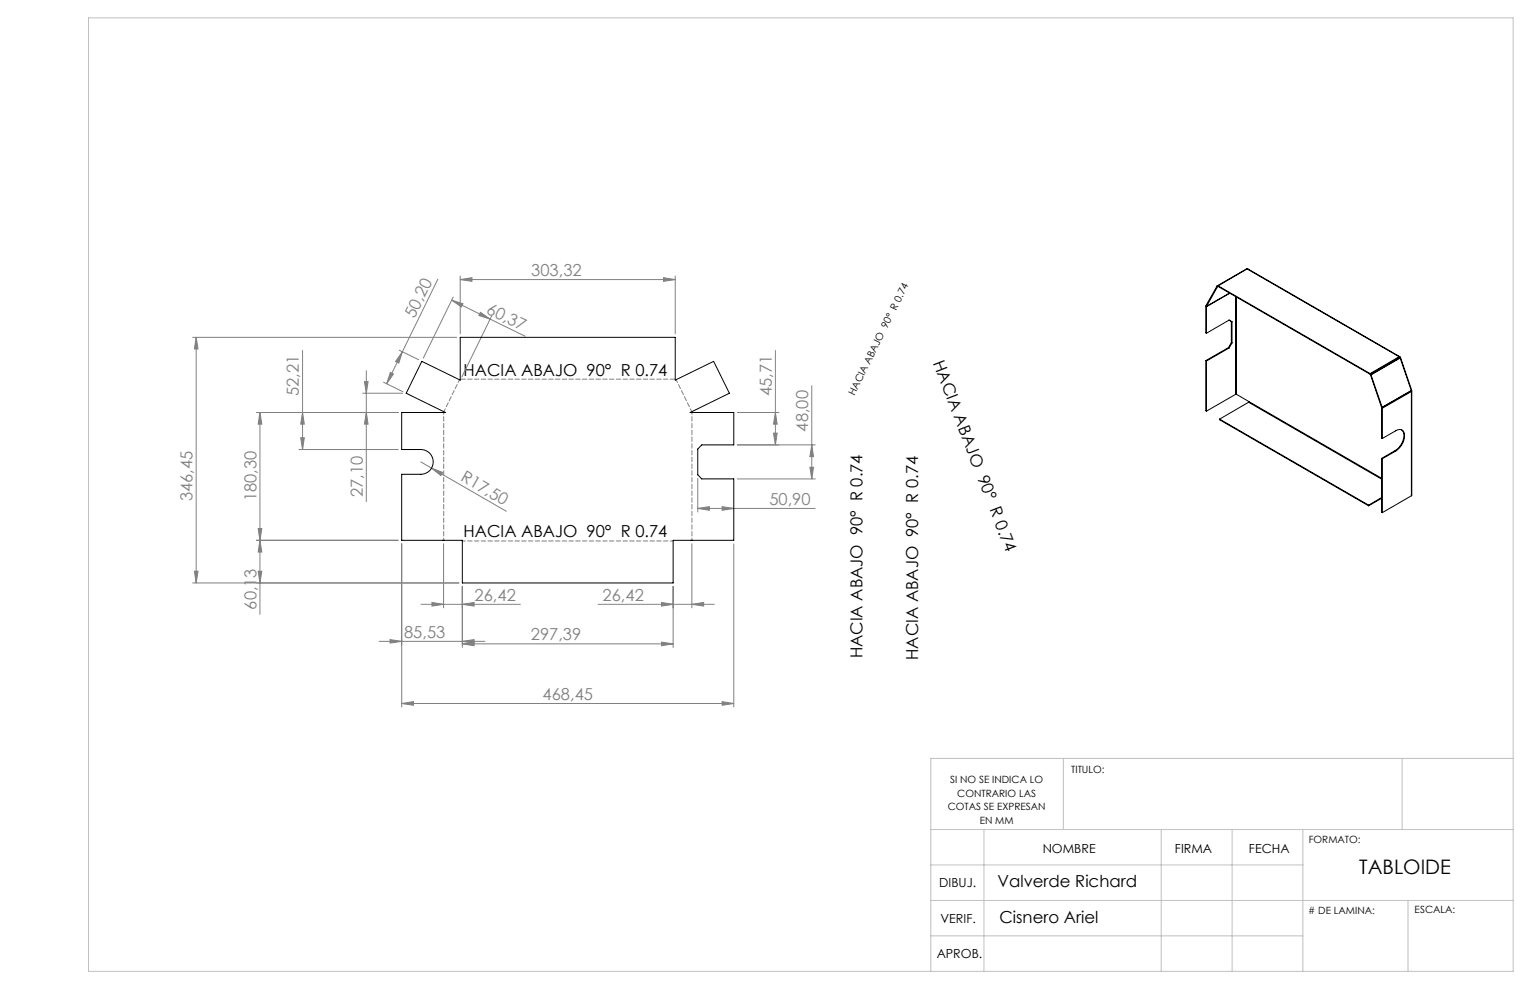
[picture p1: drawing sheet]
<svg xmlns="http://www.w3.org/2000/svg" width="432mm" height="279mm" viewBox="0 0 432 279" stroke-linecap="round" stroke-linejoin="round" font-family="sans-serif">
<g fill="none" stroke="#808080" stroke-width=".28">
<path d="M123.5 78.8l-10 20.5M129.9 78.9l3.3-.6v1.1zM129.9 77.8v16.4M129.9 78.9h60.6M187.2 78.3l3.3 .6-3.3 .5zM190.5 77.8v16.4M54.4 95.2h74.5M55.4 95.2v69.3M55.4 95.2l.5 3.2h-1zM85.4 98.9v27.9M112.6 98.8l5.5 2.7M113.5 99.3l-1 3.1-.9-.4z"/>
<path d="M113.5 99.3l-4.4 9M127.5 84.7l20.7 10.1M127.5 84.7l3.1 1-.4 .9zM127.9 83.8l-8.4 17.2M135.6 88.1l2.7 1.9-3.2-1zM138.7 89.1l-8.4 17.3M218.8 98.9v26.6M72.4 116.4h40M73.3 116.4l.6 3.3h-1.1zM73.3 116.4v56.9M85.4 116.4l.5 3.3h-1.1zM102.3 110.9h11.3"/>
<path d="M102.8 107.7h1.1l-.5 3.2zM103.4 116.4l.5 3.3h-1.1zM103.4 104.6v36.9M108.2 107.8l5.5 2.7M110.1 105.1l.9 .4-1.9 2.8zM208 116.4h11.8M218.8 116.4l.5 3.3h-1zM229.1 108.8v26.3M84.3 126.8h28.1M84.8 123.5h1.1l-.5 3.3zM118.7 130.3l3.1 1.8M121.8 132.1l3.1 1.2-.5 .8z"/>
<path d="M121.8 132.1l21.1 12.1M196.9 135v9.5M208 135.1h22M208 125.5h22M218.3 122.2h1l-.5 3.3zM228.5 131.8h1.1l-.5 3.3zM229.1 125.5l.5 3.3h-1.1zM72.4 152.4h40M72.8 149.1h1.1l-.6 3.3zM73.3 152.4l.6 3.3h-1.1zM113.3 153.4v46M125.2 153.4v18.1"/>
<path d="M195.2 153.4v18.1M196.9 143.4l3.3-.5v1.1zM196.9 143.4h33.1M203.8 142.9l3.2 .5-3.2 .6zM207 153.4v46M54.4 164.5h75.1M54.9 161.1h1l-.5 3.4zM72.8 161.1h1.1l-.6 3.4zM118.8 170.5h28M121.9 170l3.3 .5-3.3 .5zM130.5 170.5l3.3-.5v1zM130.5 165.4v17.3"/>
<path d="M168.7 170.5h32.9M186.7 170l3.2 .5-3.2 .5zM189.9 165.4v17.3M195.2 170.5l3.3-.5v1zM107 180.9h29.8M110.1 180.4l3.2 .5-3.2 .5zM113.3 198.5l3.4-.6v1.1zM113.3 198.5h93.7M130.5 180.9l3.3-.5v1zM130.5 181.6l3.3-.5v1.1zM130.5 181.6h59.4M186.7 181.1l3.2 .5-3.2 .6z"/>
<path d="M203.8 197.9l3.2 .6-3.2 .5z"/>
</g>
<path d="M129.7 107.1l-4.5 9M195.2 116.1l-4.4-9M130.5 152.6h59.5" fill="none" stroke="#808080" stroke-width=".28" stroke-dasharray="1.3 .6" stroke-dashoffset=".4"/>
<path d="M190.6 107h-60.7" fill="none" stroke="#808080" stroke-width=".28" stroke-dasharray="1.3 .6" stroke-dashoffset="-.2"/>
<path d="M125.2 116.3v36.1M195.2 152.4v-36.1" fill="none" stroke="#808080" stroke-width=".28" stroke-dasharray="1.3 .6" stroke-dashoffset=".7"/>
<g fill="none" stroke="#c0c0c0" stroke-width=".28">
<path d="M25 5h402v269h-402zM300 213.9v20.1M395.6 213.9v20.1M427 213.9h-164.4v60.1M262.6 234h164.4M277.6 234v40M327.7 234v40M347.7 234v40M367.6 234v40M262.6 244h105M262.6 254h164.4M397.3 254v20"/>
<path d="M262.6 264h105"/>
</g>
<g fill="#808080">
<path d="M121.8 132.1l3.1 1.2-.5 .8z"/>
<path d="M135.6 88.1l2.7 1.9-3.2-1zM127.5 84.7l3.1 1-.4 .9z"/>
<path d="M186.7 181.1l3.2 .5-3.2 .6zM130.5 181.6l3.3-.5v1.1zM195.2 170.5l3.3-.5v1zM186.7 170l3.2 .5-3.2 .5z"/>
<path d="M113.3 198.5l3.4-.6v1.1zM203.8 197.9l3.2 .6-3.2 .5zM110.1 180.4l3.2 .5-3.2 .5zM130.5 180.9l3.3-.5v1zM129.9 78.9l3.3-.6v1.1zM187.2 78.3l3.3 .6-3.3 .5zM196.9 143.4l3.3-.5v1.1zM203.8 142.9l3.2 .5-3.2 .6zM121.9 170l3.3 .5-3.3 .5zM130.5 170.5l3.3-.5v1z"/>
<path d="M110.1 105.1l.9 .4-1.9 2.8zM113.5 99.3l-1 3.1-.9-.4z"/>
<path d="M103.4 116.4l.5 3.3h-1.1zM102.8 107.7h1.1l-.5 3.2z"/>
<path d="M54.9 161.1h1l-.5 3.4zM55.4 95.2l.5 3.2h-1zM73.3 116.4l.6 3.3h-1.1zM72.8 149.1h1.1l-.6 3.3zM84.8 123.5h1.1l-.5 3.3zM85.4 116.4l.5 3.3h-1.1zM228.5 131.8h1.1l-.5 3.3zM229.1 125.5l.5 3.3h-1.1z"/>
<path d="M73.3 152.4l.6 3.3h-1.1zM72.8 161.1h1.1l-.6 3.4z"/>
<path d="M218.8 116.4l.5 3.3h-1zM218.3 122.2h1l-.5 3.3z"/>
</g>
<g fill="none" stroke="#000" stroke-width=".28">
<path d="M351.6 75.9l-8.2 4.8M351.6 75.9l.1 .1M351.9 75.9h.2M351.9 75.9l-8.2 4.7M351.9 75.9l42.9 24.7M351.9 75.9h-.3M352.1 75.8l42.9 24.8M340.3 86.5h.1M340.3 86.5v7.4l.1 .1M340.4 86.5v7.5M340.4 86.3l-.1 .2M343.4 80.7l.2 .1"/>
<path d="M343.4 80.7l-3.1 5.5 .2 .2M343.6 80.8l-3.1 5.6M343.7 80.6l42.9 24.8M343.7 80.6v.2l42.9 24.8M343.7 80.8h-.1M346.6 98.1l.2 .1M346.6 98.1l-6.3 3.6M346.8 98.2l-6.4 3.6M346.9 82.7l-6.4 3.7M347 82.7l-6.6 3.8M347.5 96.6l.1 .2M347.5 96.6l-.9 1.5"/>
<path d="M347.6 96.8l-.8 1.4M347.6 90.8v6M347.6 90.8l-.8-.5-6.4 3.7M347.6 90.8l-.1-.1v5.9M348.7 83.7v27.6M348.9 83.8v27.4M119 101.9l10.9 5.3v-12h60.6v12l10.9-5.3 4.4 9-11.1 5.5h12.3v9.1h-9l-1.1 1.2v7.2l1.1 1.2h9v17.3h-17.1v12.1h-59.4v-12.1h-17.2v-18.6h5.4a3.5 3.5 0 0 0 3.5-3.5 3.5 3.5 0 0 0-3.5-3.5h-5.4v-10.4h12.4l-11.1-5.5zM340.3 101.7v14.2l.1 .1M340.3 101.7l.1 .1M340.4 101.8v14.2M344.1 118.2l42.1 24.3M344.1 118.2v.2l42.1 24.3"/>
<path d="M348.7 111.3l-8.3 4.7M348.9 111.2l-.2 .1M348.9 111.2l3.5 2.1M352.3 113.5l-8.2 4.7M352.3 113.5l37.6 21.7M352.4 113.3l-.1 .2M352.4 113.3l37.5 21.6M386.6 105.4v.2M386.7 105.8l3.1 9.1h.2M386.7 105.8h.2M386.9 105.8l3.1 9.1M389.9 115.1v8.5l.1 .1"/>
<path d="M389.9 115.1l.1 .1M390 115.2v8.5M394.8 100.6l.3 .2M394.8 100.8l.1 .1M394.8 100.6l-8.2 4.8M394.8 100.6v.2M394.8 100.8l-8.2 4.8M394.9 100.9v.1M394.9 101h.2M394.9 101l-8.2 4.8M395.1 101l-8.2 4.8M395.1 101l3.1 9.2"/>
<path d="M395.1 100.8v.2M395.1 100.8l-.2 .1M395.2 100.8l3.1 9.3M398.1 110.3l.2 .1M398.1 110.3l-8.2 4.8M398.1 110.2v.1M398.2 110.2l-8.2 4.7M398.3 110.4l-8.3 4.8M398.3 110.4v29.5M398.3 110.1v.3M398.3 110.1l-.1 .1M398.4 110.3l-.1 29.6"/>
<path d="M389.9 129.3v15.2l.1 .1M389.9 129.3l.1 .1M390 123.7l3.8-2.2a1.57 1.57 0 0 1 2 0 1.57 1.57 0 0 1 .5 1.8 5.6 5.6 0 0 1-2.5 3.9M390 129.4v15.2M393.7 127.1l.1 .1M393.7 127.1l-3.8 2.2M393.8 127.2l-3.8 2.2M395.5 121.3a3.6 3.6 0 0 1-.6 4.7l-1.2 1.1M398.3 139.9l-8.3 4.7M386.2 142.5v.2M389.9 140.4l-3.7 2.1M389.9 140.6l-3.7 2.1"/>
</g>
<text font-size="5.6" x="383.5" y="246.6">TABLOIDE</text>
<g font-size="4.7" fill="#808080">
<text x="149.9" y="77.8">303,32</text>
<text x="117" y="89.9" transform="rotate(-64 117 89.9)">50,20</text>
<text x="137" y="88.2" transform="rotate(26 137 88.2)">60,37</text>
<text x="84.4" y="111.8" transform="rotate(-90 84.4 111.8)">52,21</text>
<text x="217.8" y="111.8" transform="rotate(-90 217.8 111.8)">45,71</text>
<text x="228.1" y="121.7" transform="rotate(-90 228.1 121.7)">48,00</text>
<text x="129.7" y="135.5" transform="rotate(30 129.7 135.5)">R17,50</text>
<text x="54.4" y="141.5" transform="rotate(-90 54.4 141.5)">346,45</text>
<text x="72.4" y="141.5" transform="rotate(-90 72.4 141.5)">180,30</text>
<text x="102.4" y="140.2" transform="rotate(-90 102.4 140.2)">27,10</text>
<text x="217.1" y="142.4">50,90</text>
<text x="72.4" y="172" transform="rotate(-90 72.4 172)">60,13</text>
<text x="133.9" y="169.4">26,42</text>
<text x="170" y="169.4">26,42</text>
<text x="114" y="179.9">85,53</text>
<text x="149.8" y="180.6">297,39</text>
<text x="153.1" y="197.4">468,45</text>
</g>
<g font-size="4.7">
<text x="130.8" y="105.9">HACIA ABAJO 90° R 0.74</text>
<text x="263.2" y="102.3" transform="rotate(69 263.2 102.3)">HACIA ABAJO 90° R 0.74</text>
<text x="130.8" y="151.6">HACIA ABAJO 90° R 0.74</text>
<text x="243.4" y="185.7" transform="rotate(-90 243.4 185.7)">HACIA ABAJO 90° R 0.74</text>
<text x="259.1" y="186.2" transform="rotate(-90 259.1 186.2)">HACIA ABAJO 90° R 0.74</text>
<text x="281.5" y="250.3">Valverde Richard</text>
<text x="282" y="260.4">Cisnero Ariel</text>
</g>
<g font-size="3.5">
<text x="294.2" y="240.8">NOMBRE</text>
<text x="331.5" y="240.8">FIRMA</text>
<text x="352.4" y="240.8">FECHA</text>
<text x="265" y="250.3">DIBUJ.</text>
<text x="265.4" y="260.4">VERIF.</text>
<text x="264.3" y="270.3">APROB.</text>
</g>
<g font-size="2.8">
<text x="241.1" y="111.7" transform="rotate(-64 241.1 111.7)">HACIA ABAJO 90° R 0.74</text>
<text x="268.1" y="221">SI NO SE INDICA LO</text>
<text x="302.2" y="218.2">TITULO:</text>
<text x="270.1" y="224.8">CONTRARIO LAS</text>
<text x="267.4" y="228.6">COTAS SE EXPRESAN</text>
<text x="276.4" y="232.4">EN MM</text>
<text x="369.3" y="237.7">FORMATO:</text>
<text x="369.2" y="257.8"># DE LAMINA:</text>
<text x="399.2" y="257.6">ESCALA:</text>
</g>
</svg>
